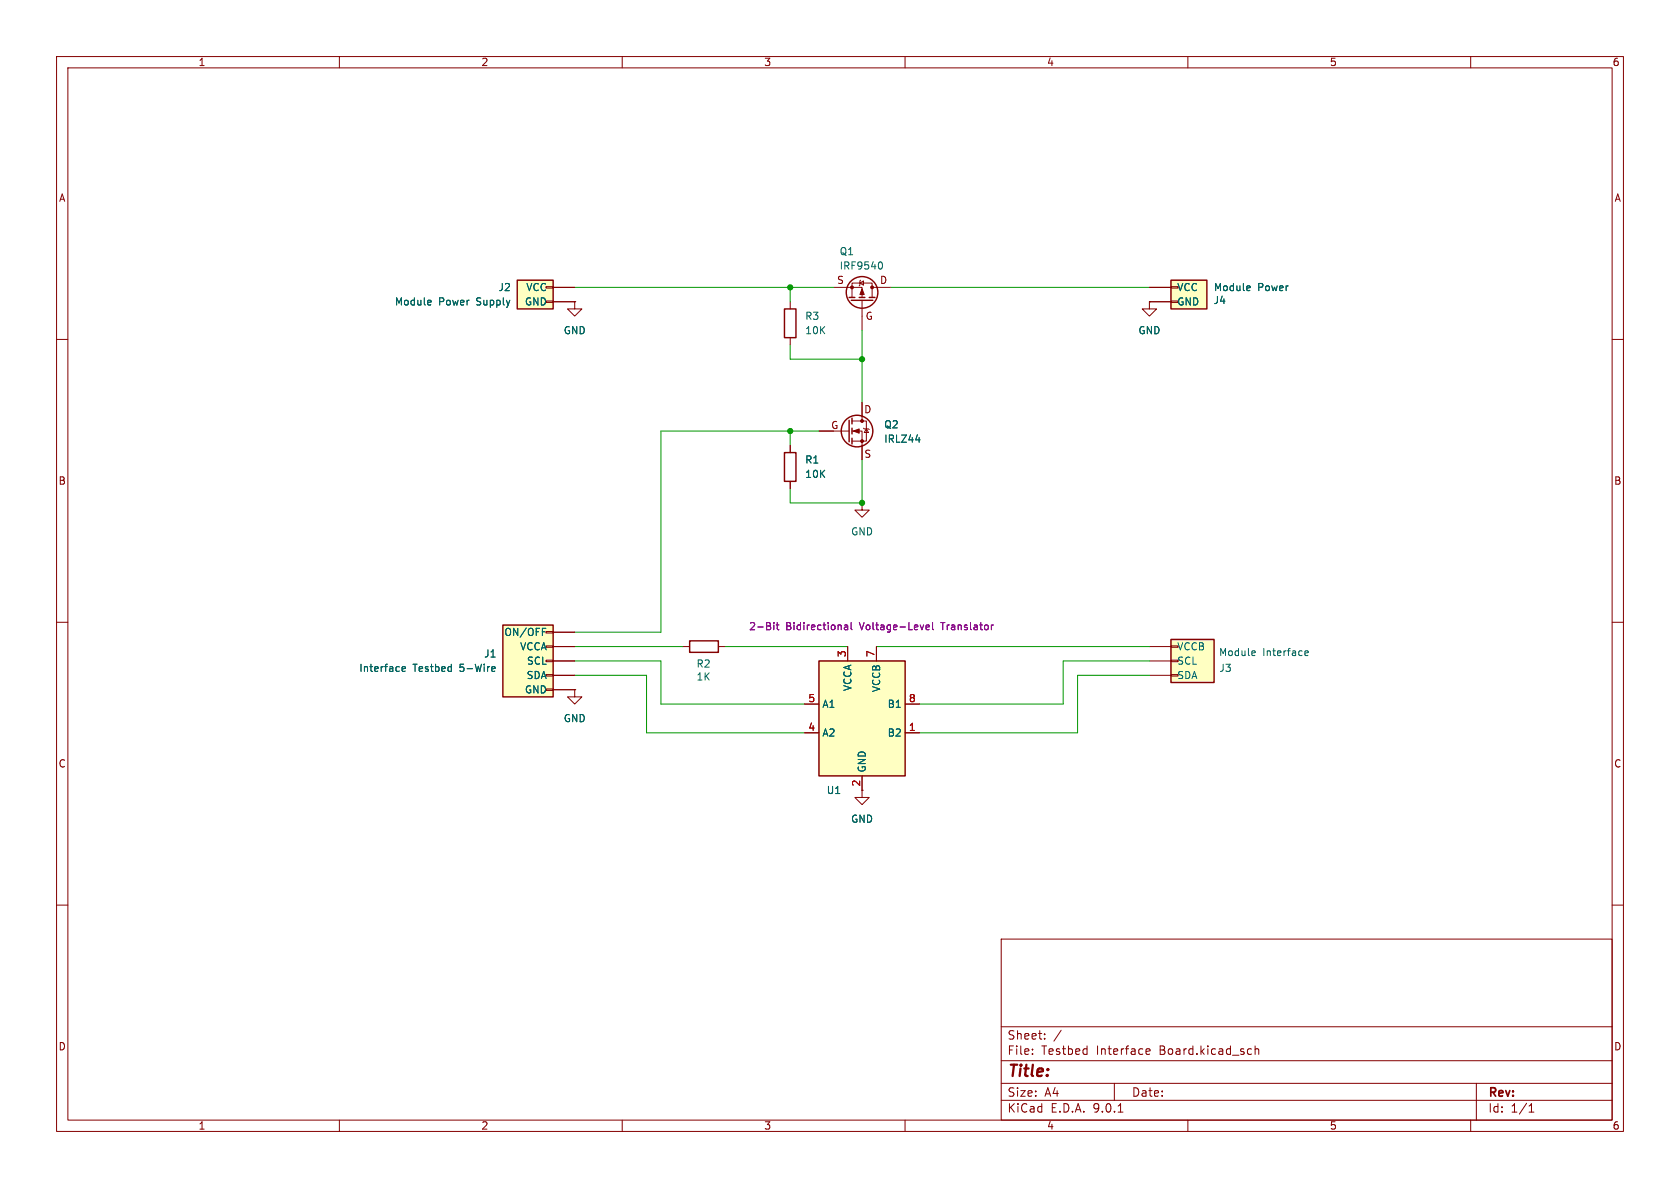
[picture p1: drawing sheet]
<svg xmlns="http://www.w3.org/2000/svg" width="297mm" height="210mm" viewBox="0 0 297 210" stroke-linecap="round" stroke-linejoin="round" font-family="sans-serif">
<g fill="none" stroke="#840000" stroke-width=".18">
<path d="M10 10h277v190h-277zM12 12h273v186h-273zM60 10v2M110 10v2M160 10v2M210 10v2M260 10v2M10 60h2M285 60h2M10 110h2M285 110h2M101.6 121.9v1.3h1.3l-1.3 1.3-1.3-1.3h1.3"/>
<path d="M101.6 121.9h.1M10 160h2M177 166h108v32h-108zM285 160h2M60 198v2M110 198v2M160 198v2M177 194.5h108M177 191.5h108M177 187.5h108M177 181.5h108M182.5 186.3v.1"/>
<path d="M182.5 185.5v.1M184.7 183.6v.1M184.7 182.8v.1M187.6 182.1l-1.3 2M197 191.5v3M197.7 196.6h.8M202.6 186.2l.2 .2 .4-.1M202.6 185.6l.2-.2h.3l.2 .2v.2l-.7 .1M210 198v2M221.1 185.4l.1 .1M221.2 186.3l-.1 .1M221.9 185.5l.2-.1 .4 .1v.9"/>
<path d="M221.9 184.9v1.5M260 198v2M261 191.5v6.5M270.3 196.6h.9M270.3 195.5l.4-.4v1.5"/>
</g>
<path d="M144.8 116.8h15.2v20.4h-15.2z" fill="#ffffc2"/>
<g fill="none" stroke="#840000" stroke-width=".25">
<path d="M150.1 52.6h1M150.5 53.1h3.8M151.9 52.6h1M153.7 52.6h1M150.1 74.3v3.8M150.6 73.9v1M150.6 75.7v1M150.6 77.5v1M138.7 80h2v5.1h-2zM144.8 116.8h15.2v20.4h-15.2z"/>
<circle cx="152.4" cy="51.7" r="2.79"/>
<circle cx="151.5" cy="76.2" r="2.79"/>
</g>
<g fill="none" stroke="#840000" stroke-width=".18">
<path d="M147.3 50.8h5.1v1.8M150.6 52.6v-2.6h3.6v2.6M152 50l.7-.3v.7zM152.1 49.5l-.1 .2v.7l-.1 .1M152.4 53.1v5.3M154.2 50.8h3.3M139.7 78.7v1.3M144.8 76.2h5.3M150.6 74.4h2.6v3.6h-2.6M150.6 76.2h1.8v5.1M152.4 71.1v3.3M152.7 75.7l.1 .1h.7l.2 .1"/>
<path d="M153.2 75.8l.3 .7h-.7zM139.7 85.1v1.3M152.4 88.9v1.3h1.3l-1.3 1.2-1.3-1.2h1.3M152.4 88.9h.1M149.9 114.3v2.5M154.9 114.3v2.5M142.2 124.5h2.6M142.2 129.5h2.6M152.4 137.2v3.8h1.3l-1.3 1.2-1.3-1.2h1.3M160 124.5h2.6M160 129.5h2.6"/>
</g>
<path d="M136.8 110.1v.1M136.8 110.5v.8M137.2 110.5h.5M137.4 110.1v1l.3 .2M149.3 110.5h.5l.1 .8M149.9 110.8h-.5l-.1 .2 .1 .3h.5M150.5 110.1v1l.1 .2M163.7 110.9l.6-.1v-.3h-.4l-.2 .2 .1 .6h.5M164.9 110.1v1l.1 .2M175.6 110.5l-.3 .2" fill="none" stroke="#840084" stroke-width=".18"/>
<g fill="#840000" stroke="#840000" stroke-width=".18">
<path d="M150.9 76.2l1-.4v.8z"/>
<path d="M152.4 51.1l.4 1h-.8z"/>
<circle cx="152.4" cy="74.4" r=".25"/>
<circle cx="152.4" cy="78" r=".25"/>
<circle cx="154.2" cy="50.8" r=".25"/>
<circle cx="150.6" cy="50.8" r=".25"/>
</g>
<path d="M155.6 46.3a.68 .68 0 0 1 .4 .6 .68 .68 0 0 1-.4 .7M161.9 77.8h.8" fill="none" stroke="#006464" stroke-width=".18"/>
<path d="M207 49.5h6.4v5.1h-6.4z" fill="#ffffc2"/>
<path d="M207 49.5h6.4v5.1h-6.4z" fill="none" stroke="#840000" stroke-width=".25"/>
<path d="M203.2 53.3v1.3h1.3l-1.3 1.3-1.3-1.3h1.3M203.2 53.3h.1M203.2 50.8h3.8M203.2 53.3h3.8M207 50.7h1.3v.2h-1.3zM207 53.2h1.3v.3h-1.3z" fill="none" stroke="#840000" stroke-width=".18"/>
<path d="M220.8 50.5l.2 .3-.6 .2M221 51.3l-.2 .1" fill="none" stroke="#006464" stroke-width=".18"/>
<path d="M207 113h7.6v7.7h-7.6z" fill="#ffffc2"/>
<path d="M121.9 113.3h5.1v2h-5.1zM207 113h7.6v7.7h-7.6z" fill="none" stroke="#840000" stroke-width=".25"/>
<path d="M120.6 114.3h1.3M127 114.3h1.3M203.2 114.3h3.8M203.2 116.8h3.8M203.2 119.4h3.8M207 114.2h1.3v.2h-1.3zM207 116.7h1.3v.3h-1.3zM207 119.3h1.3v.2h-1.3z" fill="none" stroke="#840000" stroke-width=".18"/>
<path d="M221.7 115l.2 .4-.6 .1M221.9 115.8l-.2 .1M230.7 115.5l.6-.1-.1-.3-.3-.1-.2 .2v.6h.5" fill="none" stroke="#006464" stroke-width=".18"/>
<path d="M91.4 49.5h6.4v5.1h-6.4z" fill="#ffffc2"/>
<path d="M91.4 49.5h6.4v5.1h-6.4zM138.7 54.6h2v5.1h-2z" fill="none" stroke="#840000" stroke-width=".25"/>
<path d="M96.5 50.7h1.3v.2h-1.3zM96.5 53.2h1.3v.3h-1.3zM97.8 50.8h3.8M97.8 53.3h3.8M101.6 53.3v1.3h1.3l-1.3 1.3-1.3-1.3h1.3M101.6 53.3h.1M139.7 53.3v1.3M139.7 59.7v1.3" fill="none" stroke="#840000" stroke-width=".18"/>
<path d="M76 53.1l.2 .3-.6 .1M76.2 53.9h-.2" fill="none" stroke="#006464" stroke-width=".18"/>
<path d="M88.9 110.5h8.9v12.7h-8.9z" fill="#ffffc2"/>
<path d="M88.9 110.5h8.9v12.7h-8.9z" fill="none" stroke="#840000" stroke-width=".25"/>
<g fill="none" stroke="#840000" stroke-width=".18">
<path d="M97.8 50.8h3.8M97.8 53.3h3.8M101.6 53.3h.1M203.2 53.3h.1M203.2 50.8h3.8M203.2 53.3h3.8M139.7 78.7v1.3M144.8 76.2h2.5M152.4 71.1v2.6M152.4 78.7v2.6M139.7 85.1v1.3M96.5 111.6h1.3v.3h-1.3z"/>
<path d="M96.5 114.2h1.3v.2h-1.3zM96.5 116.7h1.3v.3h-1.3zM96.5 119.3h1.3v.2h-1.3zM97.8 111.8h3.8M97.8 114.3h3.8M97.8 116.8h3.8M97.8 119.4h3.8M149.9 114.3v2.5M154.9 114.3v2.5M96.5 121.8h1.3v.2h-1.3zM97.8 121.9h3.8M101.6 121.9h.1"/>
<path d="M142.2 124.5h2.6M142.2 129.5h2.6M152.4 137.2v2.5M160 124.5h2.6M160 129.5h2.6"/>
</g>
<path d="M76 53.1l.2 .3-.6 .1M76.2 53.9h-.2M220.8 50.5l.2 .3-.6 .2M221 51.3l-.2 .1M161.9 77.8h.8M71.1 118.3l.6-.2-.1-.2-.3-.1-.2 .2v.6h.5M87.1 117.8l.4 .1v.2l-.6 .2M87.5 118.6l-.4 .1M95.9 111.1h.6" fill="none" stroke="#006464" stroke-width=".18"/>
<g fill="none" stroke="#009600" stroke-width=".18">
<path d="M101.6 50.8h45.7M139.7 50.8v2.5M152.4 58.4v12.7M157.5 50.8h45.7M139.7 61v2.5h12.7M139.7 76.2v2.5M144.8 76.2h-28v35.6h-15.2M152.4 81.3v7.6h-12.7v-2.5M101.6 116.8h15.2v7.7h25.4M101.6 114.3h19M101.6 119.4h12.7v10.1h27.9M128.3 114.3h21.6"/>
<path d="M154.9 114.3h48.3M203.2 116.8h-15.2v7.7h-25.4M203.2 119.4h-12.7v10.1h-27.9"/>
</g>
<path d="M136.8 110.1v.1M136.8 110.5v.8M137.2 110.5h.5M137.4 110.1v1l.3 .2M149.3 110.5h.5l.1 .8M149.9 110.8h-.5l-.1 .2 .1 .3h.5M150.5 110.1v1l.1 .2M163.7 110.9l.6-.1v-.3h-.4l-.2 .2 .1 .6h.5M164.9 110.1v1l.1 .2M175.6 110.5l-.3 .2" fill="none" stroke="#840084" stroke-width=".18"/>
<g fill="#009600" stroke="#009600" stroke-width=".18">
<circle cx="139.7" cy="76.2" r=".46"/>
<circle cx="139.7" cy="50.8" r=".46"/>
<circle cx="152.4" cy="63.5" r=".46"/>
<circle cx="152.4" cy="88.9" r=".46"/>
</g>
<text font-size="2.8" fill="#840000" x="178" y="190.9">Title:</text>
<g font-size="2.1" fill="#840000">
<text x="178" y="184">Sheet:</text>
<text x="178" y="186.7">File:</text>
<text x="184.1" y="186.7">Testbed</text>
<text x="193.9" y="186.7">Interface</text>
<text x="205.1" y="186.7">Board.kicad_sch</text>
<text x="178" y="196.9">KiCad</text>
<text x="178" y="194.1">Size:</text>
<text x="184.7" y="194.1">A4</text>
<text x="185.7" y="196.9">E.D.A.</text>
<text x="193.3" y="196.9">9.0.1</text>
<text x="200" y="194.1">Date:</text>
<text x="263" y="194.3">Rev:</text>
<text x="263" y="196.9">Id:</text>
<text x="267.1" y="196.9">1/1</text>
</g>
<g font-size="1.8" fill="#840000">
<text x="35" y="11.9">1</text>
<text x="85" y="11.9">2</text>
<text x="135" y="11.9">3</text>
<text x="185" y="11.9">4</text>
<text x="235" y="11.9">5</text>
<text x="285" y="11.9">6</text>
<text x="10.3" y="35.9">A</text>
<text x="285.3" y="35.9">A</text>
<text x="147.9" y="50.4">S</text>
<text x="155.5" y="50.4">D</text>
<text x="152.9" y="56.7">G</text>
<text x="146.8" y="76">G</text>
<text x="152.7" y="73.3">D</text>
<text x="152.7" y="81.1">S</text>
<text x="10.3" y="85.9">B</text>
<text x="285.3" y="85.9">B</text>
<text x="10.3" y="135.9">C</text>
<text x="285.3" y="135.9">C</text>
<text x="10.3" y="185.9">D</text>
<text x="285.3" y="185.9">D</text>
<text x="35" y="199.9">1</text>
<text x="85" y="199.9">2</text>
<text x="135" y="199.9">3</text>
<text x="185" y="199.9">4</text>
<text x="235" y="199.9">5</text>
<text x="285" y="199.9">6</text>
</g>
<g font-size="1.8" fill="#006464">
<text x="148.3" y="45.3">Q1</text>
<text x="148.3" y="47.9">IRF9540</text>
<text x="88" y="51.7">J2</text>
<text x="92.9" y="51.7">VCC</text>
<text x="208" y="51.7">VCC</text>
<text x="214.5" y="53.9">J4</text>
<text x="214.5" y="51.7">Module</text>
<text x="222.3" y="51.7">Power</text>
<text x="69.7" y="54.2">Module</text>
<text x="77.5" y="54.2">Power</text>
<text x="84.3" y="54.2">Supply</text>
<text x="92.7" y="54.2">GND</text>
<text x="99.6" y="59.3">GND</text>
<text x="142.2" y="56.7">R3</text>
<text x="142.2" y="59.3">10K</text>
<text x="201.2" y="59.3">GND</text>
<text x="208" y="54.2">GND</text>
<text x="156.2" y="75.9">Q2</text>
<text x="142.2" y="82.1">R1</text>
<text x="156.2" y="78.5">IRLZ44</text>
<text x="142.2" y="84.7">10K</text>
<text x="150.4" y="94.8">GND</text>
<text x="89.1" y="112.6">ON/OFF</text>
<text x="63.4" y="119">Interface</text>
<text x="73" y="119">Testbed</text>
<text x="81.4" y="119">5-Wire</text>
<text x="85.5" y="116.4">J1</text>
<text x="91.9" y="115.2">VCCA</text>
<text x="93.1" y="117.7">SCL</text>
<text x="123" y="118.2">R2</text>
<text x="208" y="115.2">VCCB</text>
<text x="208" y="117.7">SCL</text>
<text x="215.4" y="116.2">Module</text>
<text x="215.5" y="119">J3</text>
<text x="223.2" y="116.2">Interface</text>
<text x="92.7" y="122.8">GND</text>
<text x="93" y="120.2">SDA</text>
<text x="123" y="120.5">1K</text>
<text x="145.3" y="125.3">A1</text>
<text x="150.7" y="122.3" transform="rotate(-90 150.7 122.3)">VCCA</text>
<text x="155.8" y="122.4" transform="rotate(-90 155.8 122.4)">VCCB</text>
<text x="156.8" y="125.3">B1</text>
<text x="208" y="120.2">SDA</text>
<text x="99.6" y="127.9">GND</text>
<text x="145.3" y="130.4">A2</text>
<text x="156.8" y="130.4">B2</text>
<text x="153.3" y="136.7" transform="rotate(-90 153.3 136.7)">GND</text>
<text x="146.1" y="140.6">U1</text>
<text x="150.4" y="145.6">GND</text>
</g>
<g font-size="1.8" fill="#840084">
<text x="132.3" y="111.6">2-Bit</text>
<text x="138.9" y="111.6">Bidirectional</text>
<text x="152.1" y="111.6">Voltage-Level</text>
<text x="166.7" y="111.6">Translator</text>
</g>
<g font-size="1.8" fill="#a90000">
<text x="149.6" y="116.3" transform="rotate(-90 149.6 116.3)">3</text>
<text x="154.7" y="116.3" transform="rotate(-90 154.7 116.3)">7</text>
<text x="142.8" y="124.2">5</text>
<text x="160.6" y="124.2">8</text>
<text x="142.8" y="129.3">4</text>
<text x="160.6" y="129.3">1</text>
<text x="152.1" y="139.1" transform="rotate(-90 152.1 139.1)">2</text>
</g>
</svg>
